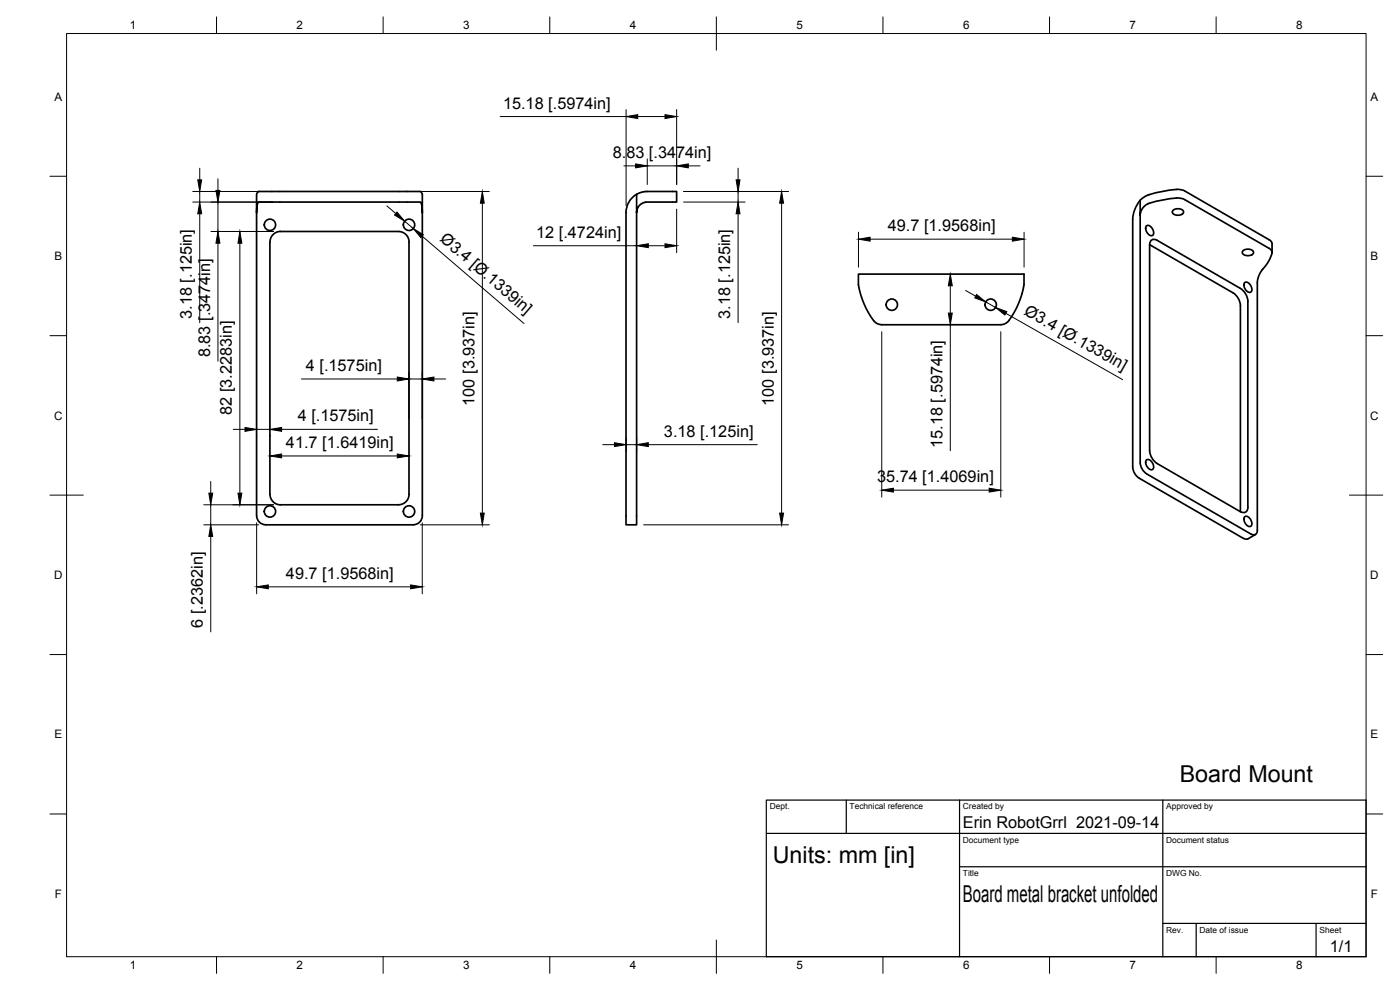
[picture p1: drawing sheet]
<svg xmlns="http://www.w3.org/2000/svg" width="420mm" height="297mm" viewBox="0 0 420 297" stroke-linecap="round" stroke-linejoin="round" font-family="sans-serif">
<!-- layer: Visible -->
<g fill="none" stroke="#000" stroke-width=".51">
<path d="M77.3 57.6l.4-.1h48.4l.4 .3 .2 .5v5.5l-.2-2.4-.5-.8h-48.3l-.5 .8-.2 2.4v-5.5zM191.1 58.3l1.3-.6 1.5-.2h9.2v3.1l-9.7 .1-1 .5-.7 .7-.5 .8-.1 1.1zM191.1 58.3a6.4 6.4 0 0 0-3.2 5.5v93.7h3.2v-93.7M353 56.8l1.2 .1 1.4 .4 25.3 14.6M353.1 56.8a23.5 23.5 0 0 0-9.1 2l-1.8 1.3v4.5l.6-2 1.6-1.4a18.1 18.1 0 0 1 6.8-1.6l2.4-.2 2 .5M355.6 59.9l25.3 14.6M77 63.8v91M84.2 69.5h35.4a3.2 3.2 0 0 1 3.2 3.1l-.1 75.7M84.2 69.4a3.2 3.2 0 0 0-3.2 3.2v75.7M126.7 63.8v90.9a2.7 2.7 0 0 1-2.7 2.7M342.2 64.6v74.2l.4 1.6 .7 1 .8 .7M342.2 60.1a9.8 9.8 0 0 0-2.3 5.8v74.3l.2 1 .9 1.5 .9 .7 31.3 18.2 1.1 .2 2.5-1.4"/>
<path d="M344.1 67.8a1.9 1.9 0 0 1 2.1 2.5 1.03 1.03 0 0 1-1.1 .4 1.03 1.03 0 0 1-.8-.8l-.2-.5a1.54 1.54 0 0 1 0-1.6zM347.3 72.1l25 14.4 1.4 1.4 .6 1.3 .2 1.2M347.3 72.1a1.37 1.37 0 0 0-1.6-.1 1.37 1.37 0 0 0-.7 1.4M352 63.2a2.22 2.22 0 0 1 3.2 .3 1.9 1.9 0 0 1-3.2 .5l-.2-.5zM373 75.3a2.22 2.22 0 0 1 3.2 .3 1.9 1.9 0 0 1-3.2 .6l-.2-.6zM380.9 74.5l.6 .5a2.5 2.5 0 0 1-.4 2.8l-2.9 4.1-.9 2.7v74.5a1.15 1.15 0 0 1-.5 1.3 1.15 1.15 0 0 1-1.4-.2l-31.3-18M380.9 71.9l.8 .9 .1 2.9M264.6 97.4h35.7M264.6 97.4l-1.3-.3a14.9 14.9 0 0 1-4.5-7.2l-1.2-4.4v-3.3h49.7v3.3l-.5 2.4a22.2 22.2 0 0 1-4.1 8.3l-1 .9-1.4 .3M372.3 91.7v61.8M372.3 91.7l-.3-1.3-.6-1.2-1.4-1.4-25-14.4v61.8M373.5 84.8a1.9 1.9 0 0 1 2.2 2.5 1.03 1.03 0 0 1-1.1 .4 1.03 1.03 0 0 1-.8-.8l-.3-.5a1.54 1.54 0 0 1 0-1.6z"/>
<path d="M374.5 90.4v61.8M344.1 138a1.9 1.9 0 0 1 2.1 2.5 1.03 1.03 0 0 1-1.1 .4 1.03 1.03 0 0 1-.8-.8l-.2-.4a1.54 1.54 0 0 1 0-1.7zM345 135.2l.5 1.9 .8 1.1 1 .9M347.3 139.1l25 14.4M77 154.7a2.7 2.7 0 0 0 2.7 2.7M79.7 157.5h44.3M81 148.3a3.2 3.2 0 0 0 3.2 3.2h35.4a3.2 3.2 0 0 0 3.2-3.2M373.5 155.1a1.9 1.9 0 0 1 2.2 2.4 1.03 1.03 0 0 1-1.1 .5 1.03 1.03 0 0 1-.8-.8l-.3-.5a1.54 1.54 0 0 1 0-1.6zM374.5 152.2a1.37 1.37 0 0 1-.7 1.5 1.37 1.37 0 0 1-1.5-.2"/>
<circle cx="81" cy="67.5" r="1.7"/>
<circle cx="122.8" cy="67.5" r="1.7"/>
<circle cx="267.6" cy="91.4" r="1.7"/>
<circle cx="297.3" cy="91.4" r="1.7"/>
<circle cx="81" cy="153.5" r="1.7"/>
<circle cx="122.8" cy="153.5" r="1.7"/>
</g>
<!-- layer: Border -->
<g fill="none" stroke="#000" stroke-width=".3">
<path d="M20 10.1h390v276.9h-390zM65 5.1v5M115 5.1v5M165 5.1v5M215 5.1v10M265 5.1v5M315 5.1v5M365 5.1v5M15 52.9h5M410 52.9h5M15 100.7h5M410 100.7h5"/>
<path d="M15 148.6h10M405 148.6h10M15 196.4h5M410 196.4h5M15 244.2h5M410 244.2h5M65 287v5M115 287v5M165 287v5M215 282.1v9.9M265 287v5M315 287v5"/>
<path d="M365 287v5"/>
</g>
<!-- layer: TitleBlock -->
<path d="M230 240.1h180v46.9h-180zM230 250h180M254 240.1v9.9M288 240.1v46.9M349 240.1v46.9M288 260.1h122M349 277.1h61M359 277.1v9.9M395 277.1v9.9" fill="none" stroke="#000" stroke-width=".36"/>
<!-- layer: Dimensions -->
<g fill="none" stroke="#000" stroke-width=".3">
<path d="M150.1 35h37.8M187.9 32.9v28.8M191.4 35h8.2M203.1 32.9v22.5M57.8 57.5h24.1M59.9 50.5v3.5M59.9 57.5v3.1M65.4 53.6v3.5M121.8 57.5h25.1M187.2 49.8h3.6M194.2 47.7v7.7M194.2 49.8h8.9"/>
<path d="M205.2 57.5h31.5M206.6 49.8h3.5M221.5 50.5v3.5M221.5 57.5v3.1M57.8 60.6h24.1M59.9 64.1v32.7M63.3 69.5h18.8M65.4 60.6v8.9M65.4 73v35.4M72 73v75M116.1 61.8l2.7 2.3M121.4 66.4l2.6 2.2"/>
<path d="M126.7 70.9l30.6 26.2M144.8 61v93M160.1 73.7h31M194.6 73.7h5M203.1 62.7v13.1M205.2 60.6h18.4M221.5 64.1v32.7M234.6 61v93M257.6 69.7v10.5M261.1 71.8h42.7M307.3 69.7v10.5M264.6 99.5v49.7"/>
<path d="M285.2 85.8v8.1M285.2 97.4v37.8M289.8 87.2l3 1.7M295.8 90.6l3 1.7M300.4 99.5v49.7M301.9 94l35 19.9M90.5 113.7h28.7M122.7 111.6v14.1M122.7 113.7h4M126.7 111.6v14.1M130.2 113.7h3.5M70 128.8h3.5"/>
<path d="M77 130.6v.3M77 128.8h4M81 130.6v.3M84.5 128.8h28.8M84.5 136.8h34.7M180.9 133.4h3.5M187.9 131.3v4.2M187.9 133.4h3.2M191.1 131.3v4.2M194.6 133.4h32.7M61.2 157.5h16.4M61.2 151.5h20.9"/>
<path d="M63.2 144.5v3.5M63.2 151.5v6M77 156.9v21.3M126.1 157.5h20.8M126.7 156.9v21.3M193.2 157.5h43.5M268.1 147.1h28.8M63.2 161v28.6M80.5 176.1h42.7"/>
</g>
<g fill="#000" stroke="#000" stroke-width=".3">
<path d="M187.9 35l3.5-.6v1.2zM199.6 34.4l3.5 .6-3.5 .6zM59.4 54h1.1l-.6 3.5zM64.8 57.1h1.2l-.6 3.5zM190.8 49.2l3.4 .6-3.4 .6zM203.1 49.8l3.5-.6v1.2zM220.9 54h1.2l-.6 3.5zM59.9 60.6l.6 3.5h-1.1zM65.4 69.5l.6 3.5h-1.2zM72 69.5l.6 3.5h-1.2zM119.1 63.6l2.3 2.8-3-1.9zM124 68.6l3 1.8-.7 .9z"/>
<path d="M144.8 57.5l.5 3.5h-1.1zM191.1 73.7l3.5-.6v1.2zM199.6 73.1l3.5 .6-3.5 .6zM221.5 60.6l.6 3.5h-1.2zM234.6 57.5l.6 3.5h-1.2zM257.6 71.8l3.5-.6v1.2zM303.8 71.2l3.5 .6-3.5 .6zM285.2 82.3l.6 3.5h-1.2zM284.6 93.9h1.2l-.6 3.5zM293.1 88.4l2.7 2.2-3.3-1.2zM298.8 92.3l3.4 1.2-.6 1zM119.2 113.1l3.5 .6-3.5 .6z"/>
<path d="M126.7 113.7l3.5-.6v1.2zM73.5 128.3l3.5 .5-3.5 .6zM81 128.8l3.5-.5v1.1zM81 136.8l3.5-.6v1.2zM119.2 136.2l3.5 .6-3.5 .6zM184.4 132.8l3.5 .6-3.5 .6zM191.1 133.4l3.5-.6v1.2zM62.7 148h1.1l-.6 3.5zM71.4 148h1.2l-.6 3.5zM144.2 154h1.1l-.5 3.5zM234 154h1.2l-.6 3.5zM264.6 147.1l3.5-.6v1.1z"/>
<path d="M296.9 146.5l3.5 .6-3.5 .5zM63.2 157.5l.6 3.5h-1.1zM77 176.1l3.5-.6v1.2zM123.2 175.5l3.5 .6-3.5 .6z"/>
</g>
<g font-size="7">
<text x="354.1" y="234.6">Board Mount</text>
<text x="231.9" y="258.9">Units: mm [in]</text>
<text x="289" y="270.6">Board metal bracket unfolded</text>
</g>
<g font-size="4.9">
<text x="151" y="32.6">15.18 [.5974in]</text>
<text x="183.9" y="47.4">8.83 [.3474in]</text>
<text x="160.9" y="71.4">12 [.4724in]</text>
<text x="266.4" y="69.4">49.7 [1.9568in]</text>
<text x="131.8" y="72.1" transform="rotate(41 131.8 72.1)">Ø3.4 [Ø.1339in]</text>
<text x="57.6" y="95.6" transform="rotate(-90 57.6 95.6)">3.18 [.125in]</text>
<text x="219.1" y="95.6" transform="rotate(-90 219.1 95.6)">3.18 [.125in]</text>
<text x="307.1" y="94.3" transform="rotate(30 307.1 94.3)">Ø3.4 [Ø.1339in]</text>
<text x="63" y="107.2" transform="rotate(-90 63 107.2)">8.83 [.3474in]</text>
<text x="91.8" y="111.3">4 [.1575in]</text>
<text x="69.6" y="124.5" transform="rotate(-90 69.6 124.5)">82 [3.2283in]</text>
<text x="142.4" y="121.7" transform="rotate(-90 142.4 121.7)">100 [3.937in]</text>
<text x="232.2" y="121.7" transform="rotate(-90 232.2 121.7)">100 [3.937in]</text>
<text x="89.4" y="126.5">4 [.1575in]</text>
<text x="199.3" y="131">3.18 [.125in]</text>
<text x="85.8" y="134.4">41.7 [1.6419in]</text>
<text x="282.8" y="134.4" transform="rotate(-90 282.8 134.4)">15.18 [.5974in]</text>
<text x="263.2" y="144.7">35.74 [1.4069in]</text>
<text x="85.8" y="173.7">49.7 [1.9568in]</text>
<text x="60.9" y="188.4" transform="rotate(-90 60.9 188.4)">6 [.2362in]</text>
<text x="289" y="248.5">Erin RobotGrrl 2021-09-14</text>
<text x="399.1" y="285.7">1/1</text>
</g>
<g font-size="3.5">
<text x="39" y="8.8">1</text>
<text x="89" y="8.8">2</text>
<text x="139" y="8.8">3</text>
<text x="189" y="8.8">4</text>
<text x="239" y="8.8">5</text>
<text x="289" y="8.8">6</text>
<text x="339" y="8.8">7</text>
<text x="389" y="8.8">8</text>
<text x="16.3" y="30.2">A</text>
<text x="411.3" y="30.2">A</text>
<text x="16.3" y="78">B</text>
<text x="411.3" y="78">B</text>
<text x="16.2" y="125.9">C</text>
<text x="411.2" y="125.9">C</text>
<text x="16.2" y="173.7">D</text>
<text x="411.2" y="173.7">D</text>
<text x="16.3" y="221.6">E</text>
<text x="411.3" y="221.6">E</text>
<text x="16.4" y="269.4">F</text>
<text x="411.4" y="269.4">F</text>
<text x="39" y="290.8">1</text>
<text x="89" y="290.8">2</text>
<text x="139" y="290.8">3</text>
<text x="189" y="290.8">4</text>
<text x="239" y="290.8">5</text>
<text x="289" y="290.8">6</text>
<text x="339" y="290.8">7</text>
<text x="389" y="290.8">8</text>
</g>
<g font-size="2.5">
<text x="231" y="242.9">Dept.</text>
<text x="255" y="242.9">Technical reference</text>
<text x="289" y="242.9">Created by</text>
<text x="350" y="242.9">Approved by</text>
<text x="289" y="252.8">Document type</text>
<text x="350" y="252.8">Document status</text>
<text x="289" y="262.9">Title</text>
<text x="350" y="262.9">DWG No.</text>
<text x="350" y="279.9">Rev.</text>
<text x="360" y="279.9">Date of issue</text>
<text x="396" y="279.9">Sheet</text>
</g>
</svg>
